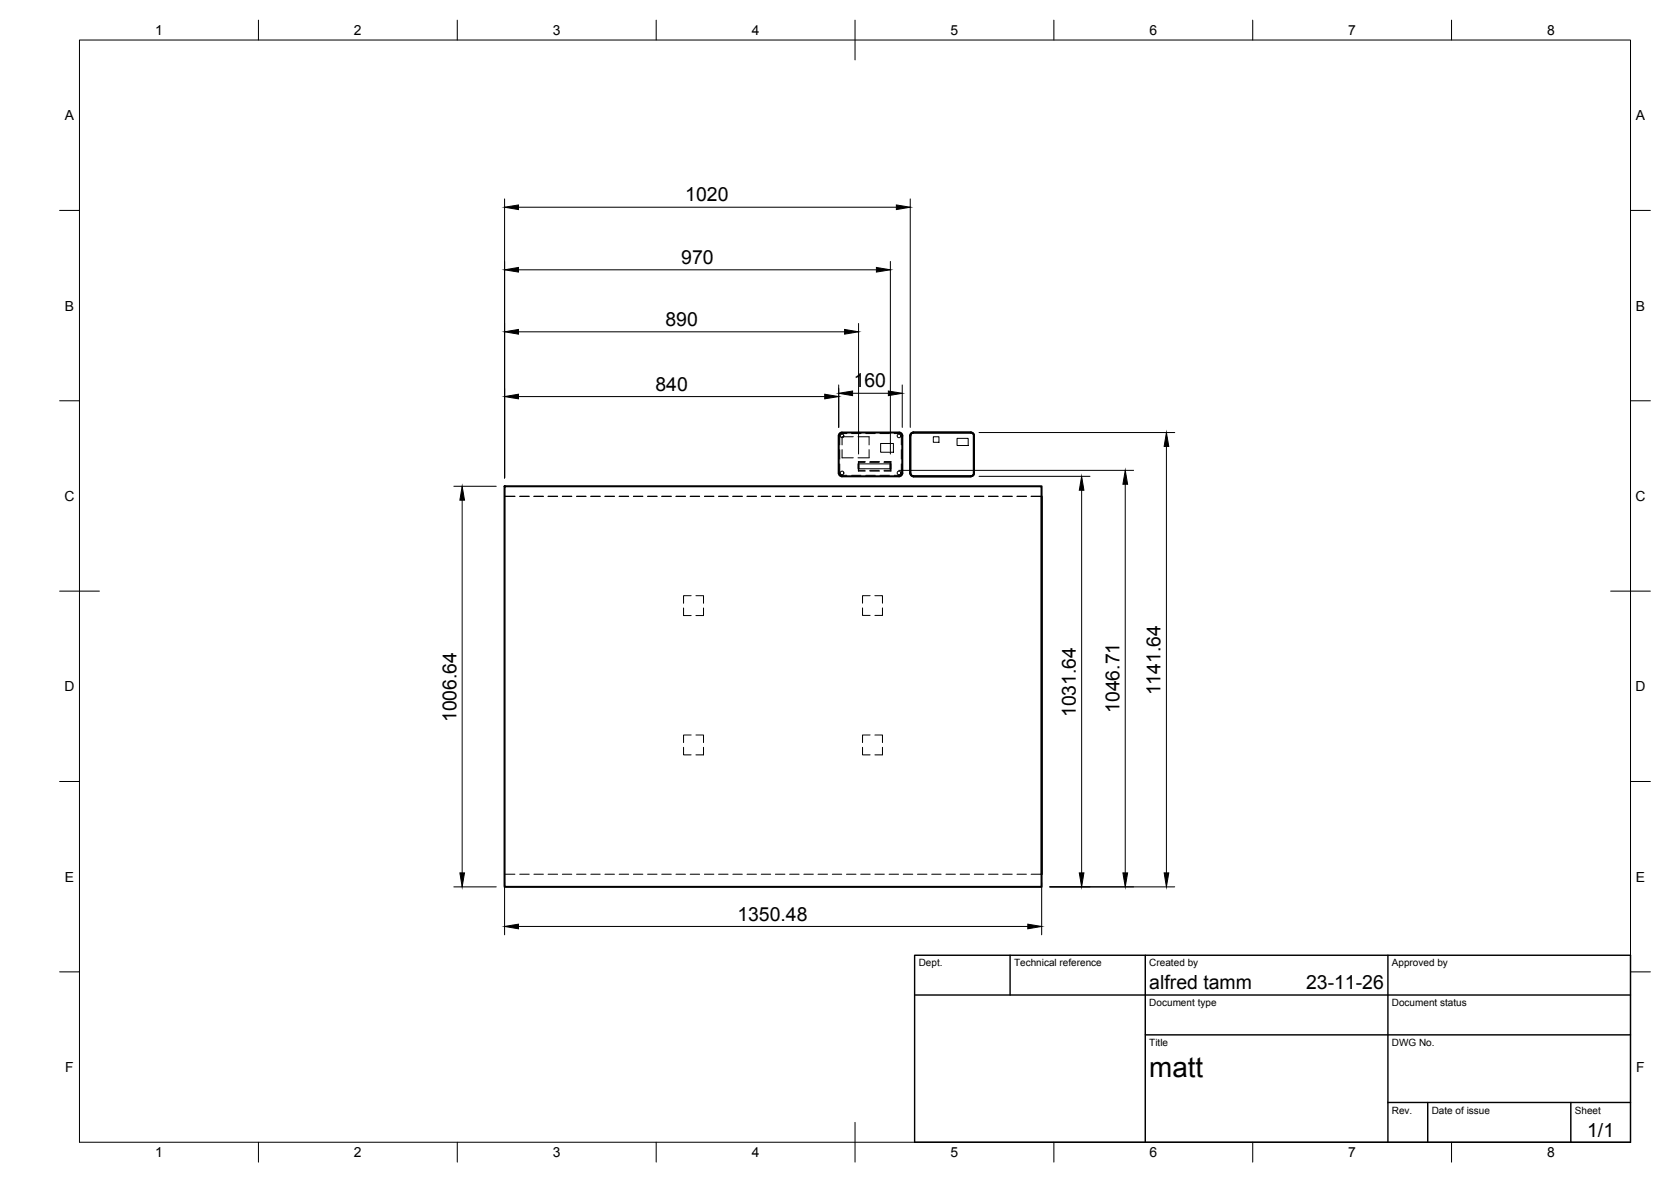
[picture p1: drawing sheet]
<svg xmlns="http://www.w3.org/2000/svg" width="420mm" height="297mm" viewBox="0 0 420 297" stroke-linecap="round" stroke-linejoin="round" font-family="sans-serif">
<!-- layer: Visible -->
<path d="M211.1 108.9l.6-.2h14.4a.79 .79 0 0 1 .8 .8v9.4a.83 .83 0 0 1-.8 .8h-14.4a.83 .83 0 0 1-.8-.8v-9.4zM215.9 116.6v1.2M223.9 116.6v1.2M229.1 108.9l.6-.2h14.4a.79 .79 0 0 1 .8 .8v9.4a.83 .83 0 0 1-.8 .8h-14.4a.83 .83 0 0 1-.8-.8v-9.4zM126.9 122.2h135v100.7h-135zM261.9 124.8v94.9" fill="none" stroke="#000" stroke-width=".51"/>
<!-- layer: Hidden -->
<g fill="none" stroke="#000" stroke-width=".25">
<path d="M211.1 116.6l.1 2.6 .4 .3h1.3M211.1 113v2.4M211.7 113v2h2.8M212.9 109h-1.3l-.4 .2-.1 2.6M214.1 119.5h2.4M214.1 109h2.4M214.5 109.8h-2.8v2M215.7 109.8h2.8v2M215.9 117.8v.4h1.6M217.5 116.2h-1.6v.4M217.6 116h-1.8v2.4h1.8M217.7 119.5h2.4"/>
<path d="M217.7 109h2.4M218.5 113v2h-2.8M218.7 118.2h2.4M218.7 116.2h2.4M218.7 118.4h2.4M218.7 116h2.4M221.3 119.5h2.3M221.3 109h2.3M221.4 111.4h3.2v2.3h-3.2zM222.3 116.2h1.6v.4M222.3 116h1.7v2.4h-1.7M223.9 117.8v.4h-1.6"/>
<path d="M224.8 109h1.4l.4 .2v2.6M226.6 116.6v2.6l-.4 .3h-1.4M226.6 113v2.4M234.7 109.8h1.4v1.4h-1.4zM240.6 110.2h2.8v1.8h-2.8zM126.9 124.7h2.6M126.9 124.8h2.6M130.7 124.7h2.4M130.7 124.8h2.4M134.2 124.7h2.4M134.2 124.8h2.4M137.8 124.7h2.4"/>
<path d="M137.8 124.8h2.4M141.4 124.7h2.4M141.4 124.8h2.4M145 124.7h2.3M145 124.8h2.3M148.5 124.7h2.4M148.5 124.8h2.4M152.1 124.7h2.4M152.1 124.8h2.4M155.7 124.7h2.4M155.7 124.8h2.4M159.3 124.7h2.3"/>
<path d="M159.3 124.8h2.3M162.8 124.7h2.4M162.8 124.8h2.4M166.4 124.7h2.4M166.4 124.8h2.4M170 124.7h2.4M170 124.8h2.4M173.5 124.7h2.4M173.5 124.8h2.4M177.1 124.7h2.4M177.1 124.8h2.4M180.7 124.7h2.4"/>
<path d="M180.7 124.8h2.4M184.3 124.7h2.3M184.3 124.8h2.3M187.8 124.7h2.4M187.8 124.8h2.4M191.4 124.7h2.4M191.4 124.8h2.4M195 124.7h2.4M195 124.8h2.4M198.5 124.7h2.4M198.5 124.8h2.4M202.1 124.7h2.4"/>
<path d="M202.1 124.8h2.4M205.7 124.7h2.4M205.7 124.8h2.4M209.3 124.7h2.3M209.3 124.8h2.3M212.8 124.7h2.4M212.8 124.8h2.4M216.4 124.7h2.4M216.4 124.8h2.4M220 124.7h2.4M220 124.8h2.4M223.6 124.7h2.3"/>
<path d="M223.6 124.8h2.3M227.1 124.7h2.4M227.1 124.8h2.4M230.7 124.7h2.4M230.7 124.8h2.4M234.3 124.7h2.3M234.3 124.8h2.3M237.8 124.7h2.4M237.8 124.8h2.4M241.4 124.7h2.4M241.4 124.8h2.4M245 124.7h2.4"/>
<path d="M245 124.8h2.4M248.6 124.7h2.4M248.6 124.8h2.4M252.1 124.7h2.4M252.1 124.8h2.4M255.7 124.7h2.4M255.7 124.8h2.4M259.3 124.7h2.6M259.3 124.8h2.6M171.9 152.8v1.9h1.9M173.8 149.7h-1.9v1.9M175 149.7h1.9v1.9"/>
<path d="M176.9 152.8v1.9h-1.9M216.9 152.8v1.9h1.9M218.8 149.7h-1.9v1.9M220 149.7h1.9v1.9M221.9 152.8v1.9h-1.9M171.9 187.8v1.9h1.9M173.8 184.7h-1.9v1.9M175 184.7h1.9v1.9M176.9 187.8v1.9h-1.9M216.9 187.8v1.9h1.9M218.8 184.7h-1.9v1.9M220 184.7h1.9v1.9"/>
<path d="M221.9 187.8v1.9h-1.9M126.9 219.7h2.6M130.7 219.7h2.4M134.2 219.7h2.4M137.8 219.7h2.4M141.4 219.7h2.4M145 219.7h2.3M148.5 219.7h2.4M152.1 219.7h2.4M155.7 219.7h2.4M159.3 219.7h2.3M162.8 219.7h2.4"/>
<path d="M166.4 219.7h2.4M170 219.7h2.4M173.5 219.7h2.4M177.1 219.7h2.4M180.7 219.7h2.4M184.3 219.7h2.3M187.8 219.7h2.4M191.4 219.7h2.4M195 219.7h2.4M198.5 219.7h2.4M202.1 219.7h2.4M205.7 219.7h2.4"/>
<path d="M209.3 219.7h2.3M212.8 219.7h2.4M216.4 219.7h2.4M220 219.7h2.4M223.6 219.7h2.3M227.1 219.7h2.4M230.7 219.7h2.4M234.3 219.7h2.3M237.8 219.7h2.4M241.4 219.7h2.4M245 219.7h2.4M248.6 219.7h2.4"/>
<path d="M252.1 219.7h2.4M255.7 219.7h2.4M259.3 219.7h2.6"/>
<circle cx="211.7" cy="118.8" r=".45"/>
<circle cx="211.7" cy="109.6" r=".45"/>
<circle cx="226" cy="109.6" r=".45"/>
<circle cx="226" cy="118.8" r=".45"/>
</g>
<!-- layer: Visible Narrow -->
<path d="M215.9 116.6h8M215.9 117.8h8" fill="none" stroke="#000" stroke-width=".25"/>
<!-- layer: BORDER -->
<g fill="none" stroke="#000" stroke-width=".25">
<path d="M20 10.1h390v276.9h-390zM65 5.1v5M115 5.1v5M165 5.1v5M215 5.1v10M265 5.1v5M315 5.1v5M365 5.1v5M15 52.9h5M410 52.9h5M15 100.7h5M410 100.7h5"/>
<path d="M15 148.6h10M405 148.6h10M15 196.4h5M410 196.4h5M15 244.2h5M410 244.2h5M65 287v5M115 287v5M165 287v5M215 282.1v9.9M265 287v5M315 287v5"/>
<path d="M365 287v5"/>
</g>
<!-- layer: TITLEBLOCK -->
<path d="M230 240.1h180v46.9h-180zM230 250h180M254 240.1v9.9M288 240.1v46.9M349 240.1v46.9M288 260.1h122M349 277.1h61M359 277.1v9.9M395 277.1v9.9" fill="none" stroke="#000" stroke-width=".36"/>
<!-- layer: FD_Dimensions -->
<g fill="none" stroke="#000" stroke-width=".25">
<path d="M126.9 50v70.1M130.4 52.1h95M228.9 50v57.4M130.4 67.8h90M223.9 65.7v48.4M130.4 83.4h82M130.4 99.7h77M210.9 96.7v10.7M214.4 98.8h9M215.9 81.3v32.8M226.9 96.7v10.7M226 118.2h59"/>
<path d="M246.2 108.7h49.2M246.2 119.7h27.9M293.3 112.2v107.2M114.1 122.2h10.7M116.2 125.7v93.7M272 123.2v96.2M282.9 121.7v97.7M114.1 222.9h10.7M126.9 221.8v13.1M130.4 232.8h128M261.9 221.8v13.1M264 222.9h31.4"/>
</g>
<g fill="#000" stroke="#000" stroke-width=".25">
<path d="M126.9 52.1l3.5-.6v1.2zM225.4 51.5l3.5 .6-3.5 .6zM126.9 67.8l3.5-.6v1.2zM220.4 67.2l3.5 .6-3.5 .6zM126.9 83.4l3.5-.6v1.2zM126.9 99.7l3.5-.6v1.1zM207.4 99.1l3.5 .6-3.5 .5zM212.4 82.8l3.5 .6-3.5 .6zM210.9 98.8l3.5-.5v1.1zM223.4 98.3l3.5 .5-3.5 .6zM293.3 108.7l.6 3.5h-1.2zM116.2 122.2l.6 3.5h-1.2z"/>
<path d="M272 119.7l.5 3.5h-1.1zM282.9 118.2l.6 3.5h-1.2zM115.6 219.4h1.2l-.6 3.5zM271.4 219.4h1.1l-.5 3.5zM282.3 219.4h1.2l-.6 3.5zM292.7 219.4h1.2l-.6 3.5zM126.9 232.8l3.5-.6v1.2zM258.4 232.2l3.5 .6-3.5 .6z"/>
</g>
<text font-size="7" x="289" y="270.6">matt</text>
<g font-size="4.9">
<text x="172.3" y="50.6">1020</text>
<text x="171.3" y="66.3">970</text>
<text x="167.3" y="81.9">890</text>
<text x="164.8" y="98.2">840</text>
<text x="214.7" y="97.4">160</text>
<text x="281.5" y="179.2" transform="rotate(-90 281.5 179.2)">1046.71</text>
<text x="291.8" y="174.8" transform="rotate(-90 291.8 174.8)">1141.64</text>
<text x="114.7" y="181.5" transform="rotate(-90 114.7 181.5)">1006.64</text>
<text x="270.5" y="180.3" transform="rotate(-90 270.5 180.3)">1031.64</text>
<text x="185.4" y="231.4">1350.48</text>
<text x="289" y="248.5">alfred tamm</text>
<text x="328.4" y="248.5">23-11-26</text>
<text x="399.1" y="285.7">1/1</text>
</g>
<g font-size="3.5">
<text x="39" y="8.8">1</text>
<text x="89" y="8.8">2</text>
<text x="139" y="8.8">3</text>
<text x="189" y="8.8">4</text>
<text x="239" y="8.8">5</text>
<text x="289" y="8.8">6</text>
<text x="339" y="8.8">7</text>
<text x="389" y="8.8">8</text>
<text x="16.3" y="30.2">A</text>
<text x="411.3" y="30.2">A</text>
<text x="16.3" y="78">B</text>
<text x="411.3" y="78">B</text>
<text x="16.2" y="125.9">C</text>
<text x="411.2" y="125.9">C</text>
<text x="16.2" y="173.7">D</text>
<text x="411.2" y="173.7">D</text>
<text x="16.3" y="221.6">E</text>
<text x="411.3" y="221.6">E</text>
<text x="16.4" y="269.4">F</text>
<text x="411.4" y="269.4">F</text>
<text x="39" y="290.8">1</text>
<text x="89" y="290.8">2</text>
<text x="139" y="290.8">3</text>
<text x="189" y="290.8">4</text>
<text x="239" y="290.8">5</text>
<text x="289" y="290.8">6</text>
<text x="339" y="290.8">7</text>
<text x="389" y="290.8">8</text>
</g>
<g font-size="2.5">
<text x="231" y="242.9">Dept.</text>
<text x="255" y="242.9">Technical reference</text>
<text x="289" y="242.9">Created by</text>
<text x="350" y="242.9">Approved by</text>
<text x="289" y="252.8">Document type</text>
<text x="350" y="252.8">Document status</text>
<text x="289" y="262.9">Title</text>
<text x="350" y="262.9">DWG No.</text>
<text x="350" y="279.9">Rev.</text>
<text x="360" y="279.9">Date of issue</text>
<text x="396" y="279.9">Sheet</text>
</g>
</svg>
